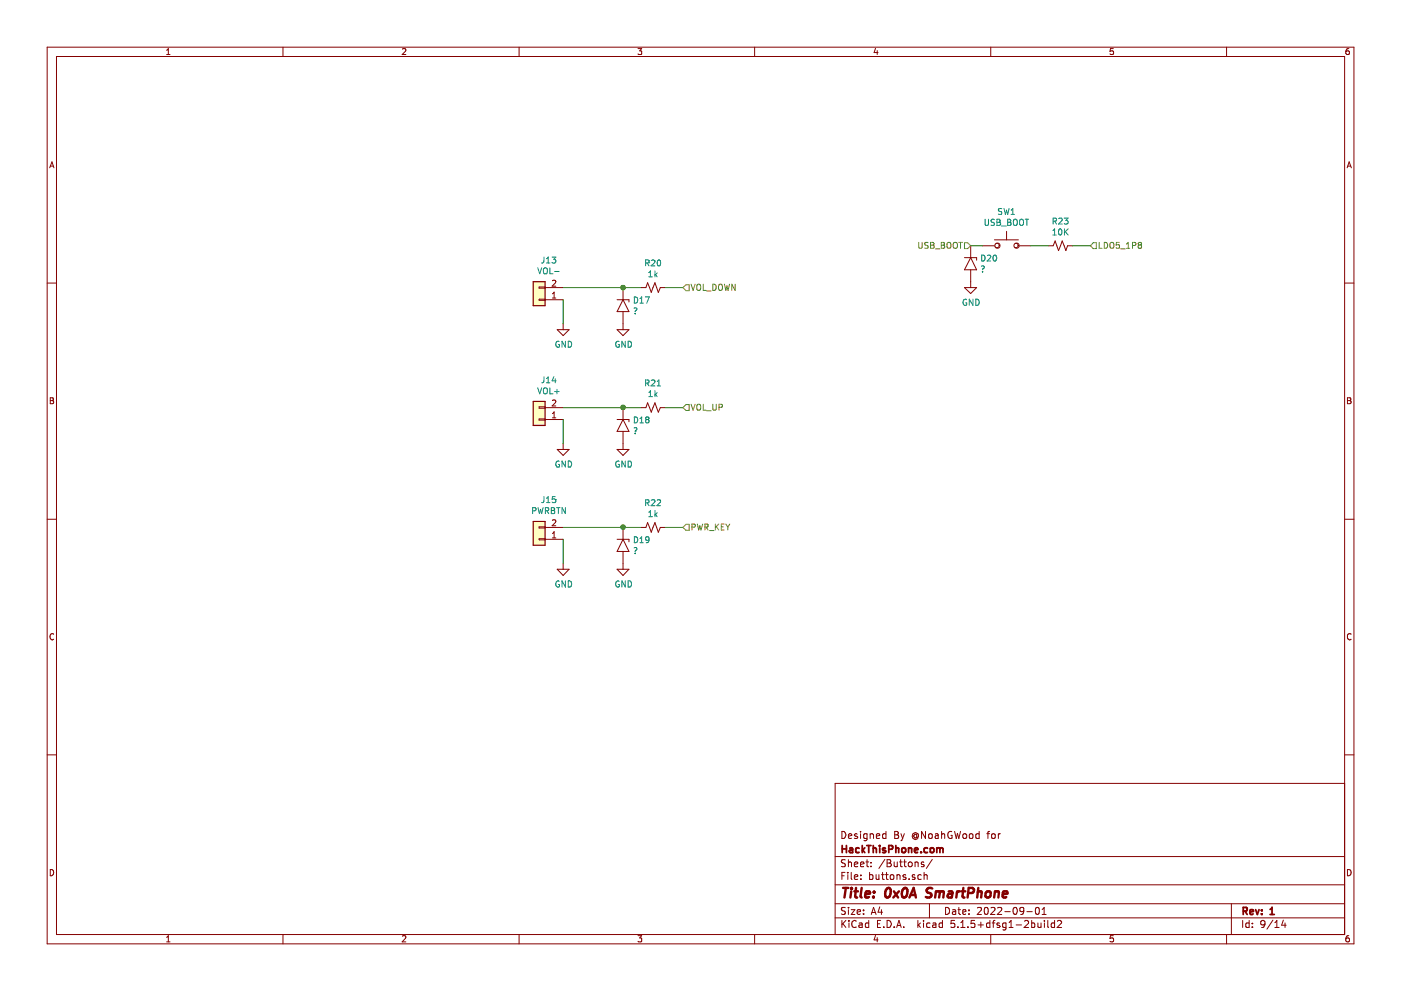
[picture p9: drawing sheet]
EESchema Schematic File Version 4
EELAYER 30 0
EELAYER END
$Descr A4 11693 8268
encoding utf-8
Sheet 9 14
Title "0x0A SmartPhone"
Date "2022-09-01"
Rev "1"
Comp "HackThisPhone.com"
Comment1 "Designed By @NoahGWood for"
Comment2 ""
Comment3 ""
Comment4 ""
$EndDescr
$Comp
L Connector_Generic:Conn_01x02 J15
U 1 1
P 4500 4500
F 0 "J15" H 4418 4175 50  0000 C CNN
F 1 "PWRBTN" H 4418 4266 50  0000 C CNN
F 2 "" H 4500 4500 50  0001 C CNN
F 3 "~" H 4500 4500 50  0001 C CNN
	1    4500 4500
	-1   0    0    1   
$EndComp
$Comp
L Diode:1.5KExxA D19
U 1 1
P 5200 4550
F 0 "D19" V 5154 4629 50  0000 L CNN
F 1 "?" V 5245 4629 50  0000 L CNN
F 2 "Diode_THT:D_DO-201AE_P15.24mm_Horizontal" H 5200 4350 50  0001 C CNN
F 3 "https://www.vishay.com/docs/88301/15ke.pdf" H 5150 4550 50  0001 C CNN
	1    5200 4550
	0    1    1    0   
$EndComp
$Comp
L power:GND #PWR059
U 1 1
P 5200 4700
F 0 "#PWR059" H 5200 4450 50  0001 C CNN
F 1 "GND" H 5205 4527 50  0000 C CNN
F 2 "" H 5200 4700 50  0001 C CNN
F 3 "" H 5200 4700 50  0001 C CNN
	1    5200 4700
	1    0    0    -1  
$EndComp
$Comp
L power:GND #PWR056
U 1 1
P 4700 4700
F 0 "#PWR056" H 4700 4450 50  0001 C CNN
F 1 "GND" H 4705 4527 50  0000 C CNN
F 2 "" H 4700 4700 50  0001 C CNN
F 3 "" H 4700 4700 50  0001 C CNN
	1    4700 4700
	1    0    0    -1  
$EndComp
Wire Wire Line
	4700 4700 4700 4500
Wire Wire Line
	4700 4400 5200 4400
Wire Wire Line
	5700 4400 5550 4400
Connection ~ 5200 4400
$Comp
L Device:R_Small_US R22
U 1 1
P 5450 4400
F 0 "R22" V 5245 4400 50  0000 C CNN
F 1 "1k" V 5336 4400 50  0000 C CNN
F 2 "Resistor_SMD:R_0402_1005Metric" H 5450 4400 50  0001 C CNN
F 3 "~" H 5450 4400 50  0001 C CNN
	1    5450 4400
	0    1    1    0   
$EndComp
Wire Wire Line
	5350 4400 5200 4400
Text HLabel 5700 4400 2    50   Input ~ 0
PWR_KEY
$Comp
L Connector_Generic:Conn_01x02 J?
U 1 1
P 4500 3500
AR Path="/6311B05E/645F6A60" Ref="J?"  Part="1" 
AR Path="/645DE31F/645F6A60" Ref="J14"  Part="1" 
F 0 "J14" H 4418 3175 50  0000 C CNN
F 1 "VOL+" H 4418 3266 50  0000 C CNN
F 2 "" H 4500 3500 50  0001 C CNN
F 3 "~" H 4500 3500 50  0001 C CNN
	1    4500 3500
	-1   0    0    1   
$EndComp
$Comp
L Diode:1.5KExxA D18
U 1 1
P 5200 3550
F 0 "D18" V 5154 3629 50  0000 L CNN
F 1 "?" V 5245 3629 50  0000 L CNN
F 2 "Diode_THT:D_DO-201AE_P15.24mm_Horizontal" H 5200 3350 50  0001 C CNN
F 3 "https://www.vishay.com/docs/88301/15ke.pdf" H 5150 3550 50  0001 C CNN
	1    5200 3550
	0    1    1    0   
$EndComp
$Comp
L power:GND #PWR058
U 1 1
P 5200 3700
F 0 "#PWR058" H 5200 3450 50  0001 C CNN
F 1 "GND" H 5205 3527 50  0000 C CNN
F 2 "" H 5200 3700 50  0001 C CNN
F 3 "" H 5200 3700 50  0001 C CNN
	1    5200 3700
	1    0    0    -1  
$EndComp
$Comp
L power:GND #PWR055
U 1 1
P 4700 3700
F 0 "#PWR055" H 4700 3450 50  0001 C CNN
F 1 "GND" H 4705 3527 50  0000 C CNN
F 2 "" H 4700 3700 50  0001 C CNN
F 3 "" H 4700 3700 50  0001 C CNN
	1    4700 3700
	1    0    0    -1  
$EndComp
Wire Wire Line
	4700 3700 4700 3500
Wire Wire Line
	4700 3400 5200 3400
Wire Wire Line
	5700 3400 5550 3400
Connection ~ 5200 3400
$Comp
L Device:R_Small_US R21
U 1 1
P 5450 3400
F 0 "R21" V 5245 3400 50  0000 C CNN
F 1 "1k" V 5336 3400 50  0000 C CNN
F 2 "Resistor_SMD:R_0402_1005Metric" H 5450 3400 50  0001 C CNN
F 3 "~" H 5450 3400 50  0001 C CNN
	1    5450 3400
	0    1    1    0   
$EndComp
Wire Wire Line
	5350 3400 5200 3400
Text HLabel 5700 3400 2    50   Input ~ 0
VOL_UP
$Comp
L Connector_Generic:Conn_01x02 J?
U 1 1
P 4500 2500
AR Path="/6311B05E/645F91B7" Ref="J?"  Part="1" 
AR Path="/645DE31F/645F91B7" Ref="J13"  Part="1" 
F 0 "J13" H 4418 2175 50  0000 C CNN
F 1 "VOL-" H 4418 2266 50  0000 C CNN
F 2 "" H 4500 2500 50  0001 C CNN
F 3 "~" H 4500 2500 50  0001 C CNN
	1    4500 2500
	-1   0    0    1   
$EndComp
$Comp
L Diode:1.5KExxA D17
U 1 1
P 5200 2550
F 0 "D17" V 5154 2629 50  0000 L CNN
F 1 "?" V 5245 2629 50  0000 L CNN
F 2 "Diode_THT:D_DO-201AE_P15.24mm_Horizontal" H 5200 2350 50  0001 C CNN
F 3 "https://www.vishay.com/docs/88301/15ke.pdf" H 5150 2550 50  0001 C CNN
	1    5200 2550
	0    1    1    0   
$EndComp
$Comp
L power:GND #PWR057
U 1 1
P 5200 2700
F 0 "#PWR057" H 5200 2450 50  0001 C CNN
F 1 "GND" H 5205 2527 50  0000 C CNN
F 2 "" H 5200 2700 50  0001 C CNN
F 3 "" H 5200 2700 50  0001 C CNN
	1    5200 2700
	1    0    0    -1  
$EndComp
$Comp
L power:GND #PWR054
U 1 1
P 4700 2700
F 0 "#PWR054" H 4700 2450 50  0001 C CNN
F 1 "GND" H 4705 2527 50  0000 C CNN
F 2 "" H 4700 2700 50  0001 C CNN
F 3 "" H 4700 2700 50  0001 C CNN
	1    4700 2700
	1    0    0    -1  
$EndComp
Wire Wire Line
	4700 2700 4700 2500
Wire Wire Line
	4700 2400 5200 2400
Wire Wire Line
	5700 2400 5550 2400
Connection ~ 5200 2400
$Comp
L Device:R_Small_US R20
U 1 1
P 5450 2400
F 0 "R20" V 5245 2400 50  0000 C CNN
F 1 "1k" V 5336 2400 50  0000 C CNN
F 2 "Resistor_SMD:R_0402_1005Metric" H 5450 2400 50  0001 C CNN
F 3 "~" H 5450 2400 50  0001 C CNN
	1    5450 2400
	0    1    1    0   
$EndComp
Wire Wire Line
	5350 2400 5200 2400
Text HLabel 5700 2400 2    50   Input ~ 0
VOL_DOWN
Wire Wire Line
	9100 2050 8950 2050
$Comp
L Device:R_Small_US R23
U 1 1
P 8850 2050
F 0 "R23" V 8645 2050 50  0000 C CNN
F 1 "10K" V 8736 2050 50  0000 C CNN
F 2 "Resistor_SMD:R_0402_1005Metric" H 8850 2050 50  0001 C CNN
F 3 "~" H 8850 2050 50  0001 C CNN
	1    8850 2050
	0    1    1    0   
$EndComp
Text HLabel 9100 2050 2    50   Input ~ 0
LDO5_1P8
Wire Wire Line
	8100 2050 8200 2050
$Comp
L Diode:1.5KExxA D20
U 1 1
P 8100 2200
F 0 "D20" V 8054 2279 50  0000 L CNN
F 1 "?" V 8145 2279 50  0000 L CNN
F 2 "Diode_THT:D_DO-201AE_P15.24mm_Horizontal" H 8100 2000 50  0001 C CNN
F 3 "https://www.vishay.com/docs/88301/15ke.pdf" H 8050 2200 50  0001 C CNN
	1    8100 2200
	0    1    1    0   
$EndComp
$Comp
L power:GND #PWR060
U 1 1
P 8100 2350
F 0 "#PWR060" H 8100 2100 50  0001 C CNN
F 1 "GND" H 8105 2177 50  0000 C CNN
F 2 "" H 8100 2350 50  0001 C CNN
F 3 "" H 8100 2350 50  0001 C CNN
	1    8100 2350
	1    0    0    -1  
$EndComp
$Comp
L Switch:SW_Push SW1
U 1 1
P 8400 2050
F 0 "SW1" H 8400 2335 50  0000 C CNN
F 1 "USB_BOOT" H 8400 2244 50  0000 C CNN
F 2 "" H 8400 2250 50  0001 C CNN
F 3 "~" H 8400 2250 50  0001 C CNN
	1    8400 2050
	1    0    0    -1  
$EndComp
Wire Wire Line
	8600 2050 8750 2050
Text HLabel 8100 2050 0    50   Input ~ 0
USB_BOOT
$EndSCHEMATC
